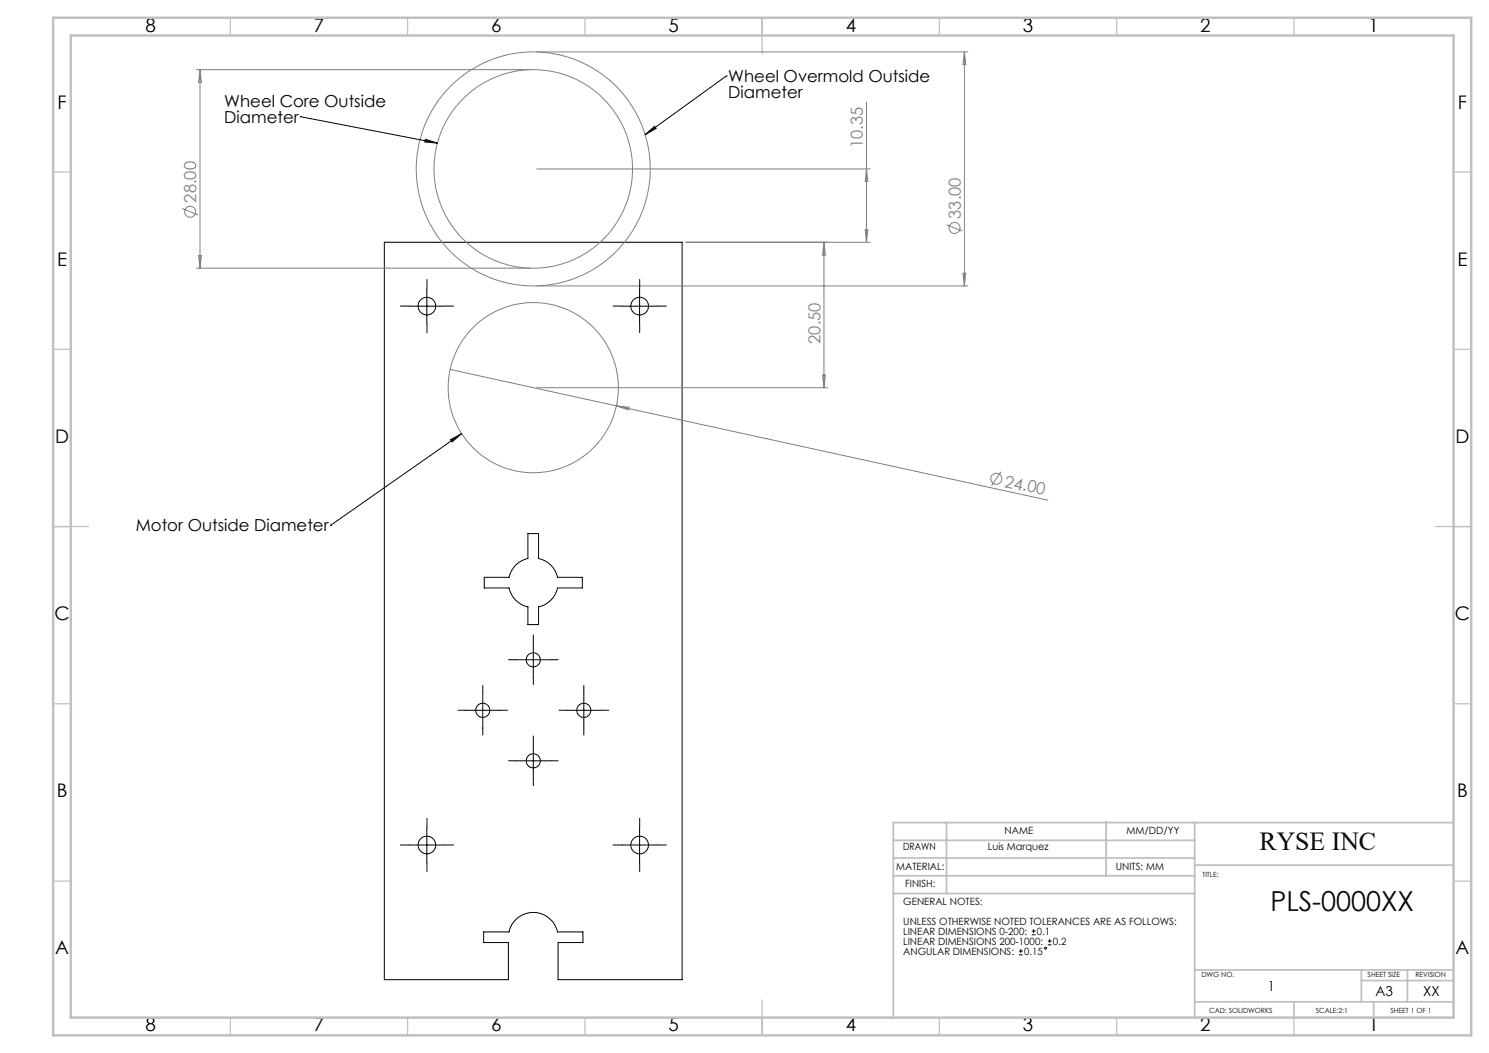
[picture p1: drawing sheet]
<svg xmlns="http://www.w3.org/2000/svg" width="420mm" height="297mm" viewBox="0 0 420 297" stroke-linecap="round" stroke-linejoin="round" font-family="sans-serif">
<g fill="none" stroke="#000" stroke-width=".28">
<path d="M84.7 32.9h.1M84.7 32.9l38.7 7.5M120 39.3l3.4 1.1-3.6-.4zM182 38l2.6-2.4 .5 .6zM204.9 21.4h.1M204.9 21.4l-22.9 16.6M108.4 68.3h84v208h-35v-10.5h7v-2.9h-7.1a7 7 0 0 0-6.9-5.6 7 7 0 0 0-6.8 5.6h-7.2v2.9h7v10.5h-35zM115.4 86.4h10M120.4 81.3v10M175.4 86.4h10M180.4 81.3v10M127.1 124l3.1-1.7-2.7 2.3z"/>
<path d="M130.2 122.3l-37 25.9M93.2 148.2h.1M148.9 150.5h3v7a7 7 0 0 1 5.4 5.3h7v3h-7a7 7 0 0 1-5.4 5.4v5h-3v-5a6.9 6.9 0 0 1-5.3-5.4h-7v-3h7a6.9 6.9 0 0 1 5.3-5.3zM136.2 195.3v10M145.4 186.1h10M150.4 181.1v10M164.7 195.3v10M131.2 200.3h10M145.4 214.6h10M150.4 209.6v10M159.7 200.3h10M115.4 238.3h10"/>
<path d="M120.4 233.4v9.9M175.4 238.3h10M180.4 233.4v9.9M287.4 269.3h1.1M287.4 268.2h1.1M287.9 267.7v1.1M291 263.7h1.1M291 262.6h1.1M291.6 262.1v1M295.6 266.5h1M295.6 265.4h1M296.1 264.9v1.1"/>
<circle cx="120.4" cy="86.4" r="2.51"/>
<circle cx="180.4" cy="86.4" r="2.51"/>
<circle cx="150.4" cy="186.1" r="2"/>
<circle cx="136.2" cy="200.4" r="2"/>
<circle cx="150.4" cy="214.6" r="2"/>
<circle cx="164.7" cy="200.4" r="2"/>
<circle cx="120.4" cy="238.3" r="2.49"/>
<circle cx="180.4" cy="238.3" r="2.49"/>
<circle cx="294.9" cy="267.4" r=".26"/>
</g>
<g fill="none" stroke="#808080" stroke-width=".28">
<path d="M55.4 19.6h94M56.4 19.6v56M56.4 19.6l.4 3.6h-.8zM151.4 14.6h121.6M272 14.6v66M272 14.6l.4 3.6h-.8zM244.4 28.8v39.5M51.4 58.8l4.4 1.8M151.4 47.7h94M244.4 47.7l.4 3.5h-.7zM55.4 75.6h94M56 72.1h.8l-.4 3.5z"/>
<path d="M193.4 68.3h52M232.4 68.3v41.1M232.4 68.3l.4 3.6h-.8zM244.1 64.8h.7l-.4 3.5zM267 63.4l4.5 1.8M271.6 77.1h.8l-.4 3.5zM151.4 80.6h121.6M127 104.2l46.8 10.3M151.4 109.4h82M173.8 114.5l121.8 26.6M173.8 114.5l3.6 .4-.1 .7zM232 105.8h.8l-.4 3.6z"/>
<path d="M282.4 133.1l-2.7 3.9"/>
<circle cx="53.6" cy="59.7" r="1.56"/>
<circle cx="150.4" cy="47.6" r="28"/>
<circle cx="150.4" cy="47.7" r="33"/>
<circle cx="269.2" cy="64.3" r="1.56"/>
<circle cx="150.4" cy="109.3" r="24"/>
<circle cx="281" cy="135" r="1.56"/>
</g>
<g fill="none" stroke="#c0c0c0" stroke-width=".35">
<path d="M65 5v5M115 5v5M165 5v5M215 5v10M265 5v5M315 5v5M365 5v5M15 48.5h5M410 48.5h5M15 98.5h5M410 98.5h5M15 148.5h10"/>
<path d="M405 148.5h10M15 198.5h5M410 198.5h5M15 248.5h5M410 248.5h5M65 287v5M115 287v5M165 287v5M215 282v10M265 287v5M315 287v5M365 287v5"/>
</g>
<g fill="none" stroke="#c0c0c0" stroke-width=".5">
<path d="M252 237h85M267 232v20M312 231.8v15.2M337 232v54.8M410 232h-158v55M252 252h85M252 247h85M252 242h85M337 244h73M337 273.6h73M384 273.6v9M384 276.6h26"/>
<path d="M397 273.6v9M337 282.6h73M365 282.6v4.4M387.5 282.8v4.2"/>
</g>
<path d="M15 5h400v287h-400zM20 10h390v277h-390z" fill="none" stroke="#c0c0c0" stroke-width=".7"/>
<g fill="none" stroke="#000" stroke-width=".28" stroke-dasharray="15.2 1.3 1.3 1.3">
<path d="M115.4 86.3h-2.5M120.4 81.3v-2.5M120.4 91.3v2.5M125.4 86.3h2.5M175.4 86.3h-2.5M180.4 81.3v-2.5M180.4 91.3v2.5M185.4 86.3h2.5M136.2 195.3v-2M145.4 186.1h-2M150.4 181.1v-2M150.4 191.1v2"/>
<path d="M155.4 186.1h2M164.7 195.3v-2M131.2 200.3h-2M136.2 205.3v2M141.2 200.3h2M145.4 214.6h-2M150.4 209.6v-2M150.4 219.6v2M155.4 214.6h2M159.7 200.3h-2M164.7 205.3v2M169.7 200.3h2"/>
<path d="M115.4 238.3h-2.5M120.4 233.3v-2.5M125.4 238.3h2.5M175.4 238.3h-2.5M180.4 233.3v-2.5M185.4 238.3h2.5M120.4 243.3v2.5M180.4 243.3v2.5"/>
</g>
<path d="M127.1 124l3.1-1.7-2.7 2.3zM182 38l2.6-2.4 .5 .6zM120 39.3l3.4 1.1-3.6-.4z" fill="#000"/>
<text font-size="7.8" x="358.3" y="256.9">PLS-0000XX</text>
<text font-size="7.3" x="355.3" y="239.7">RYSE INC</text>
<g font-size="5.3">
<text x="41" y="8.9">8</text>
<text x="88.5" y="8.9">7</text>
<text x="138.5" y="8.9">6</text>
<text x="188.5" y="8.9">5</text>
<text x="238.5" y="8.9">4</text>
<text x="288.5" y="8.9">3</text>
<text x="338.5" y="8.9">2</text>
<text x="386" y="8.9">1</text>
<text x="16.2" y="30.7">F</text>
<text x="411.2" y="30.7">F</text>
<text x="16.1" y="74.9">E</text>
<text x="411.1" y="74.9">E</text>
<text x="15.5" y="124.9">D</text>
<text x="410.5" y="124.9">D</text>
<text x="15.4" y="174.9">C</text>
<text x="410.4" y="174.9">C</text>
<text x="16" y="224.9">B</text>
<text x="411" y="224.9">B</text>
<text x="15.5" y="269.2">A</text>
<text x="410.5" y="269.2">A</text>
<text x="41" y="290.9">8</text>
<text x="88.5" y="290.9">7</text>
<text x="138.5" y="290.9">6</text>
<text x="188.5" y="290.9">5</text>
<text x="238.5" y="290.9">4</text>
<text x="288.5" y="290.9">3</text>
<text x="338.5" y="290.9">2</text>
<text x="386" y="290.9">1</text>
</g>
<g font-size="4.7">
<text x="205.4" y="23.1">Wheel Overmold Outside</text>
<text x="205.4" y="27.7">Diameter</text>
<text x="63.3" y="30.1">Wheel Core Outside</text>
<text x="63.3" y="34.6">Diameter</text>
<text x="38.3" y="149.9">Motor Outside Diameter</text>
</g>
<g font-size="4.7" fill="#808080">
<text x="243.4" y="41.7" transform="rotate(-90 243.4 41.7)">10.35</text>
<text x="55.4" y="57.1" transform="rotate(-90 55.4 57.1)">28.00</text>
<text x="271" y="61.7" transform="rotate(-90 271 61.7)">33.00</text>
<text x="231.4" y="97" transform="rotate(-90 231.4 97)">20.50</text>
<text x="283.2" y="137.2" transform="rotate(12 283.2 137.2)">24.00</text>
</g>
<g font-size="3.9">
<text x="357.6" y="279.6">1</text>
<text x="388" y="280.8">A3</text>
<text x="401.4" y="280.9">XX</text>
</g>
<g font-size="2.8">
<text x="254.8" y="239.8">DRAWN</text>
<text x="278.6" y="239.8">Luis Marquez</text>
<text x="283.3" y="235.2">NAME</text>
<text x="317.8" y="235.2">MM/DD/YY</text>
<text x="252.8" y="245.3">MATERIAL:</text>
<text x="314.7" y="245.4">UNITS: MM</text>
<text x="255.4" y="250.2">FINISH:</text>
<text x="254.8" y="255.2">GENERAL NOTES:</text>
<text x="254.8" y="260.8">UNLESS OTHERWISE NOTED TOLERANCES ARE AS FOLLOWS:</text>
<text x="254.8" y="263.6">LINEAR DIMENSIONS 0-200:</text>
<text x="292.5" y="263.6">0.1</text>
<text x="254.8" y="269.3">ANGULAR DIMENSIONS:</text>
<text x="254.8" y="266.5">LINEAR DIMENSIONS 200-1000:</text>
<text x="288.9" y="269.3">0.15</text>
<text x="297" y="266.5">0.2</text>
</g>
<g font-size="2">
<text x="339.2" y="247.5">TITLE:</text>
<text x="338.9" y="275.5">DWG NO.</text>
<text x="385.8" y="275.5">SHEET SIZE</text>
<text x="399.3" y="275.5">REVISION</text>
<text x="341" y="285.6">CAD: SOLIDWORKS</text>
<text x="371.1" y="285.6">SCALE:2:1</text>
<text x="392.2" y="285.6">SHEET 1 OF 1</text>
</g>
</svg>
